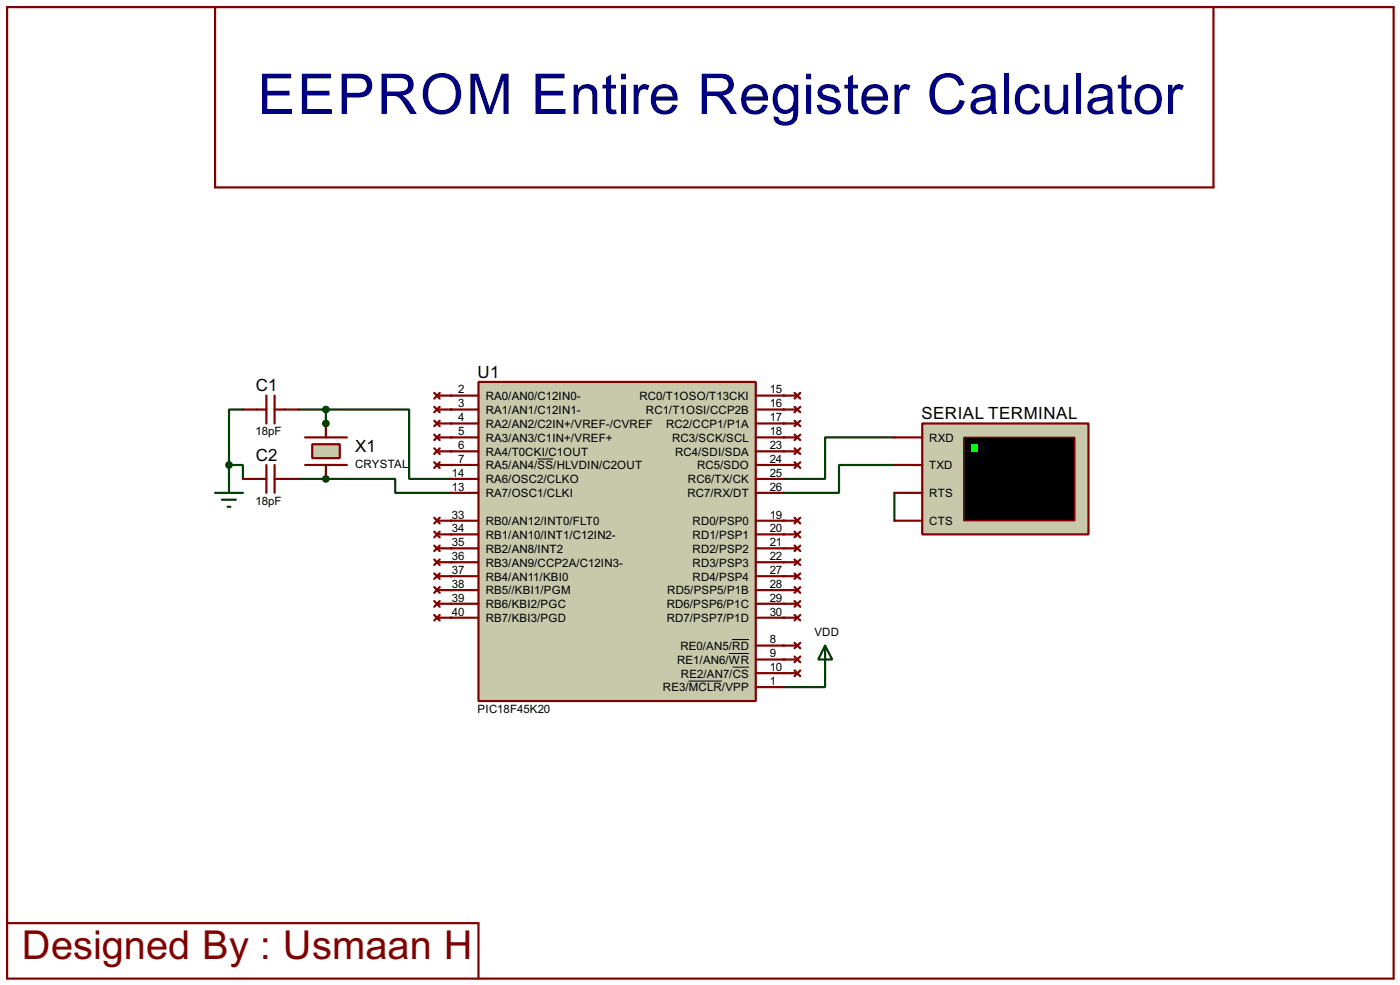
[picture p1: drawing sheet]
<svg xmlns="http://www.w3.org/2000/svg" width="256mm" height="180mm" viewBox="0 0 256 180" stroke-linecap="round" stroke-linejoin="round" font-family="sans-serif">
<path d="M163.9 90.2v5.1" fill="none" stroke="#004000" stroke-width=".4"/>
<g fill="#004000">
<circle cx="82.6" cy="82.6" r=".2"/>
<circle cx="82.6" cy="85.1" r=".2"/>
<circle cx="82.6" cy="95.3" r=".2"/>
<circle cx="82.6" cy="97.8" r=".2"/>
<circle cx="82.6" cy="100.4" r=".2"/>
<circle cx="82.6" cy="102.9" r=".2"/>
<circle cx="82.6" cy="105.5" r=".2"/>
<circle cx="82.6" cy="108" r=".2"/>
<circle cx="82.6" cy="110.5" r=".2"/>
<circle cx="82.6" cy="113.1" r=".2"/>
<circle cx="143.6" cy="72.4" r=".2"/>
<circle cx="143.6" cy="80.1" r=".2"/>
<circle cx="143.6" cy="82.6" r=".2"/>
<circle cx="143.6" cy="85.1" r=".2"/>
</g>
<path d="M163.9 80.1h-12.7v7.6h-7.6M163.9 85.1h-10.2v5.1h-10.1" fill="none" stroke="#004000" stroke-width=".4"/>
<g fill="#004000">
<circle cx="143.6" cy="95.3" r=".2"/>
<circle cx="143.6" cy="97.8" r=".2"/>
<circle cx="143.6" cy="100.4" r=".2"/>
<circle cx="143.6" cy="102.9" r=".2"/>
<circle cx="143.6" cy="105.5" r=".2"/>
<circle cx="143.6" cy="108" r=".2"/>
<circle cx="143.6" cy="110.5" r=".2"/>
<circle cx="143.6" cy="113.1" r=".2"/>
<circle cx="143.6" cy="118.2" r=".2"/>
<circle cx="143.6" cy="120.7" r=".2"/>
<circle cx="143.6" cy="123.2" r=".2"/>
</g>
<path d="M151.2 123.2v2.6h-7.6" fill="none" stroke="#004000" stroke-width=".4"/>
<g fill="#004000">
<circle cx="143.6" cy="75" r=".2"/>
<circle cx="143.6" cy="77.5" r=".2"/>
<circle cx="82.6" cy="72.4" r=".2"/>
<circle cx="82.6" cy="75" r=".2"/>
<circle cx="82.6" cy="77.5" r=".2"/>
<circle cx="82.6" cy="80.1" r=".2"/>
<circle cx="59.7" cy="87.7" r=".2"/>
</g>
<path d="M54.7 87.7h17.7v2.5h10.2" fill="none" stroke="#004000" stroke-width=".4"/>
<circle cx="59.7" cy="77.5" r=".2" fill="#004000"/>
<path d="M44.5 75h-2.5v10.1M54.7 75h5M59.7 75h15.3v12.7h7.6M59.7 75v2.5M42 85.1h2.5v2.6M42 85.1v2.6M151.2 118.2l1.3 2.5h-2.6zM151.2 118.2v5" fill="none" stroke="#004000" stroke-width=".4"/>
<path d="M1.3 1.3h254v177.8h-254zM39.4 1.3v33h182.9v-33M1.3 169h86.4v10.1" fill="none" stroke="#800000" stroke-width=".4"/>
<path d="M169 77.5h30.4v20.3h-30.4z" fill="#c8c8aa" stroke="#800000" stroke-width=".4"/>
<path d="M176.6 80.1h20.3v15.2h-20.3z" fill="#000" stroke="#800000" stroke-width=".25"/>
<path d="M177.9 81.3h1.2v1.3h-1.2z" fill="#0f0"/>
<g fill="none" stroke="#800000" stroke-width=".4">
<path d="M79.6 71.9l1 1.1M79.6 74.5l1 1M79.6 77l1 1M79.6 79.6l1 1M80.1 72.4h2.5M80.1 75h2.5M80.1 77.5h2.5M80.6 71.9l-1 1.1M80.6 74.5l-1 1M80.6 77l-1 1M80.6 79.6l-1 1M143.6 72.4h2.5"/>
<path d="M143.6 75h2.5M143.6 77.5h2.5M145.6 79.6l1 1M145.6 77l1 1M145.6 74.5l1 1M145.6 71.9l1 1.1M146.6 79.6l-1 1M146.6 77l-1 1M146.6 74.5l-1 1M146.6 71.9l-1 1.1M79.6 82.1l1 1M79.6 84.6l1 1.1"/>
<path d="M79.6 94.8l1 1M79.6 97.3l1 1.1M79.6 99.9l1 1M80.1 80.1h2.5M80.1 85.1h2.5M80.1 95.3h2.5M80.1 82.6h2.5M80.1 97.8h2.5M80.6 82.1l-1 1M80.6 84.6l-1 1.1M80.6 94.8l-1 1M80.6 97.3l-1 1.1"/>
<path d="M80.6 99.9l-1 1M143.6 80.1h2.5M143.6 85.1h2.5M143.6 95.3h2.5M143.6 82.6h2.5M143.6 97.8h2.5M145.6 94.8l1 1M145.6 97.3l1 1.1M145.6 99.9l1 1M145.6 84.6l1 1.1M145.6 82.1l1 1M146.6 94.8l-1 1"/>
<path d="M146.6 97.3l-1 1.1M146.6 99.9l-1 1M146.6 84.6l-1 1.1M146.6 82.1l-1 1M163.9 80.1h5.1M163.9 90.2h5.1M163.9 85.1h5.1M163.9 95.3h5.1M79.6 102.4l1 1M79.6 105l1 1M79.6 110l1 1.1M79.6 107.5l1 1"/>
<path d="M79.6 112.6l1 1M80.1 100.4h2.5M80.1 102.9h2.5M80.1 105.5h2.5M80.1 110.5h2.5M80.1 108h2.5M80.1 113.1h2.5M80.6 102.4l-1 1M80.6 105l-1 1M80.6 110l-1 1.1M80.6 107.5l-1 1M80.6 112.6l-1 1"/>
<path d="M143.6 100.4h2.5M143.6 102.9h2.5M143.6 105.5h2.5M143.6 110.5h2.5M143.6 108h2.5M143.6 113.1h2.5M143.6 118.2h2.5M145.6 102.4l1 1M145.6 105l1 1M145.6 110l1 1.1M145.6 107.5l1 1M145.6 112.6l1 1"/>
<path d="M145.6 117.7l1 1M146.6 102.4l-1 1M146.6 105l-1 1M146.6 110l-1 1.1M146.6 107.5l-1 1M146.6 112.6l-1 1M146.6 117.7l-1 1M143.6 120.7h2.5M143.6 123.2h2.5M145.6 120.2l1 1M145.6 122.7l1 1.1M146.6 120.2l-1 1"/>
<path d="M146.6 122.7l-1 1.1"/>
</g>
<path d="M87.7 69.9h50.8v58.4h-50.8z" fill="#c8c8aa" stroke="#800000" stroke-width=".4"/>
<g fill="none" stroke="#800000" stroke-width=".4">
<path d="M82.6 72.4h5.1M82.6 75h5.1M82.6 77.5h5.1M138.5 72.4h5.1M138.5 75h5.1M138.5 77.5h5.1M55.9 85.1h7.7M55.9 80.1h7.7M82.6 82.6h5.1M82.6 85.1h5.1M82.6 87.7h5.1M82.6 90.2h5.1"/>
<path d="M82.6 95.3h5.1M82.6 97.8h5.1M82.6 80.1h5.1M138.5 82.6h5.1M138.5 85.1h5.1M138.5 87.7h5.1M138.5 90.2h5.1M138.5 95.3h5.1M138.5 97.8h5.1M138.5 80.1h5.1M82.6 100.4h5.1M82.6 102.9h5.1"/>
<path d="M82.6 105.5h5.1M82.6 108h5.1M82.6 110.5h5.1M82.6 113.1h5.1M138.5 100.4h5.1M138.5 102.9h5.1M138.5 105.5h5.1M138.5 108h5.1M138.5 110.5h5.1M138.5 113.1h5.1M138.5 118.2h5.1M138.5 120.7h5.1"/>
<path d="M138.5 123.2h5.1M138.5 125.8h5.1"/>
</g>
<path d="M98.5 84h2.9M133.5 119.6h3.7M134.1 117.1h3.1M126.2 124.7h6.1M134.2 122.1h3" fill="none" stroke="#000" stroke-width=".18"/>
<path d="M57.2 81.3h5.1v2.6h-5.1z" fill="#c8c8aa" stroke="#800000" stroke-width=".4"/>
<path d="M44.5 75h4.3M48.8 72.4v5.1M50.3 72.4v5.1M50.3 75h4.4M59.7 77.5v2.6M44.5 87.7h4.3M48.8 85.1v5.1M50.3 85.1v5.1M50.3 87.7h4.4M59.7 85.1v2.6" fill="none" stroke="#800000" stroke-width=".4"/>
<g fill="#004000" stroke="#004000" stroke-width=".4">
<circle cx="59.7" cy="87.7" r=".5"/>
<circle cx="59.7" cy="77.5" r=".5"/>
<circle cx="41.9" cy="85.1" r=".5"/>
<circle cx="59.7" cy="75" r=".5"/>
</g>
<path d="M39.4 90.2h5.1M40.7 91.5h2.5M41.7 92.8h.5M42 87.7v2.5" fill="none" stroke="#004000" stroke-width=".4"/>
<text font-size="11.5" fill="#000080" x="47.2" y="20.8">EEPROM Entire Register Calculator</text>
<text font-size="8.2" fill="#800000" x="4" y="175.6">Designed By : Usmaan H</text>
<g font-size="3.5">
<text x="46.9" y="71.6">C1</text>
<text x="87.5" y="69.1">U1</text>
<text x="168.8" y="76.7">SERIAL TERMINAL</text>
<text x="65.1" y="82.8">X1</text>
<text x="46.9" y="84.3">C2</text>
</g>
<g font-size="2.4">
<text x="84" y="72">2</text>
<text x="141" y="72">15</text>
<text x="84" y="74.6">3</text>
<text x="84" y="77.1">4</text>
<text x="89" y="73.2">RA0/AN0/C12IN0-</text>
<text x="89" y="75.8">RA1/AN1/C12IN1-</text>
<text x="117.1" y="73.2">RC0/T1OSO/T13CKI</text>
<text x="118.3" y="75.8">RC1/T1OSI/CCP2B</text>
<text x="141" y="74.6">16</text>
<text x="141" y="77.1">17</text>
<text x="46.8" y="79.7">18pF</text>
<text x="84" y="82.2">6</text>
<text x="84" y="79.7">5</text>
<text x="89" y="83.4">RA4/T0CKI/C1OUT</text>
<text x="89" y="78.3">RA2/AN2/C2IN+/VREF-/CVREF</text>
<text x="89" y="80.8">RA3/AN3/C1IN+/VREF+</text>
<text x="122" y="78.3">RC2/CCP1/P1A</text>
<text x="123.1" y="80.8">RC3/SCK/SCL</text>
<text x="123.7" y="83.4">RC4/SDI/SDA</text>
<text x="141" y="79.7">18</text>
<text x="141" y="82.2">23</text>
<text x="170.2" y="80.8">RXD</text>
<text x="65" y="85.7">CRYSTAL</text>
<text x="82.8" y="87.3">14</text>
<text x="82.8" y="89.8">13</text>
<text x="84" y="84.7">7</text>
<text x="89" y="85.9">RA5/AN4/SS/HLVDIN/C2OUT</text>
<text x="89" y="88.5">RA6/OSC2/CLKO</text>
<text x="126" y="88.5">RC6/TX/CK</text>
<text x="127.7" y="85.9">RC5/SDO</text>
<text x="141" y="84.7">24</text>
<text x="141" y="87.3">25</text>
<text x="141" y="89.8">26</text>
<text x="170.2" y="85.9">TXD</text>
<text x="46.8" y="92.4">18pF</text>
<text x="82.8" y="94.9">33</text>
<text x="89" y="91">RA7/OSC1/CLKI</text>
<text x="125.9" y="91">RC7/RX/DT</text>
<text x="141" y="94.9">19</text>
<text x="170.2" y="91">RTS</text>
<text x="82.8" y="97.4">34</text>
<text x="82.8" y="100">35</text>
<text x="89" y="96.1">RB0/AN12/INT0/FLT0</text>
<text x="89" y="98.6">RB1/AN10/INT1/C12IN2-</text>
<text x="89" y="101.2">RB2/AN8/INT2</text>
<text x="126.9" y="96.1">RD0/PSP0</text>
<text x="126.9" y="98.6">RD1/PSP1</text>
<text x="126.9" y="101.2">RD2/PSP2</text>
<text x="141" y="97.4">20</text>
<text x="141" y="100">21</text>
<text x="170.2" y="96.1">CTS</text>
<text x="82.8" y="102.5">36</text>
<text x="82.8" y="105.1">37</text>
<text x="82.8" y="107.6">38</text>
<text x="89" y="103.7">RB3/AN9/CCP2A/C12IN3-</text>
<text x="89" y="106.3">RB4/AN11/KBI0</text>
<text x="126.9" y="103.7">RD3/PSP3</text>
<text x="126.9" y="106.3">RD4/PSP4</text>
<text x="141" y="102.5">22</text>
<text x="141" y="105.1">27</text>
<text x="141" y="107.6">28</text>
<text x="82.8" y="110.1">39</text>
<text x="82.8" y="112.7">40</text>
<text x="89" y="108.8">RB5//KBI1/PGM</text>
<text x="89" y="111.3">RB6/KBI2/PGC</text>
<text x="89" y="113.9">RB7/KBI3/PGD</text>
<text x="122.1" y="111.3">RD6/PSP6/P1C</text>
<text x="122.1" y="113.9">RD7/PSP7/P1D</text>
<text x="122.2" y="108.8">RD5/PSP5/P1B</text>
<text x="141" y="110.1">29</text>
<text x="141" y="112.7">30</text>
<text x="124.6" y="119">RE0/AN5/RD</text>
<text x="141" y="117.8">8</text>
<text x="149.2" y="116.4">VDD</text>
<text x="124" y="121.5">RE1/AN6/WR</text>
<text x="124.7" y="124">RE2/AN7/CS</text>
<text x="141" y="120.3">9</text>
<text x="141" y="122.8">10</text>
<text x="141" y="125.4">1</text>
<text x="87.5" y="130.5">PIC18F45K20</text>
<text x="121.4" y="126.6">RE3/MCLR/VPP</text>
</g>
</svg>
